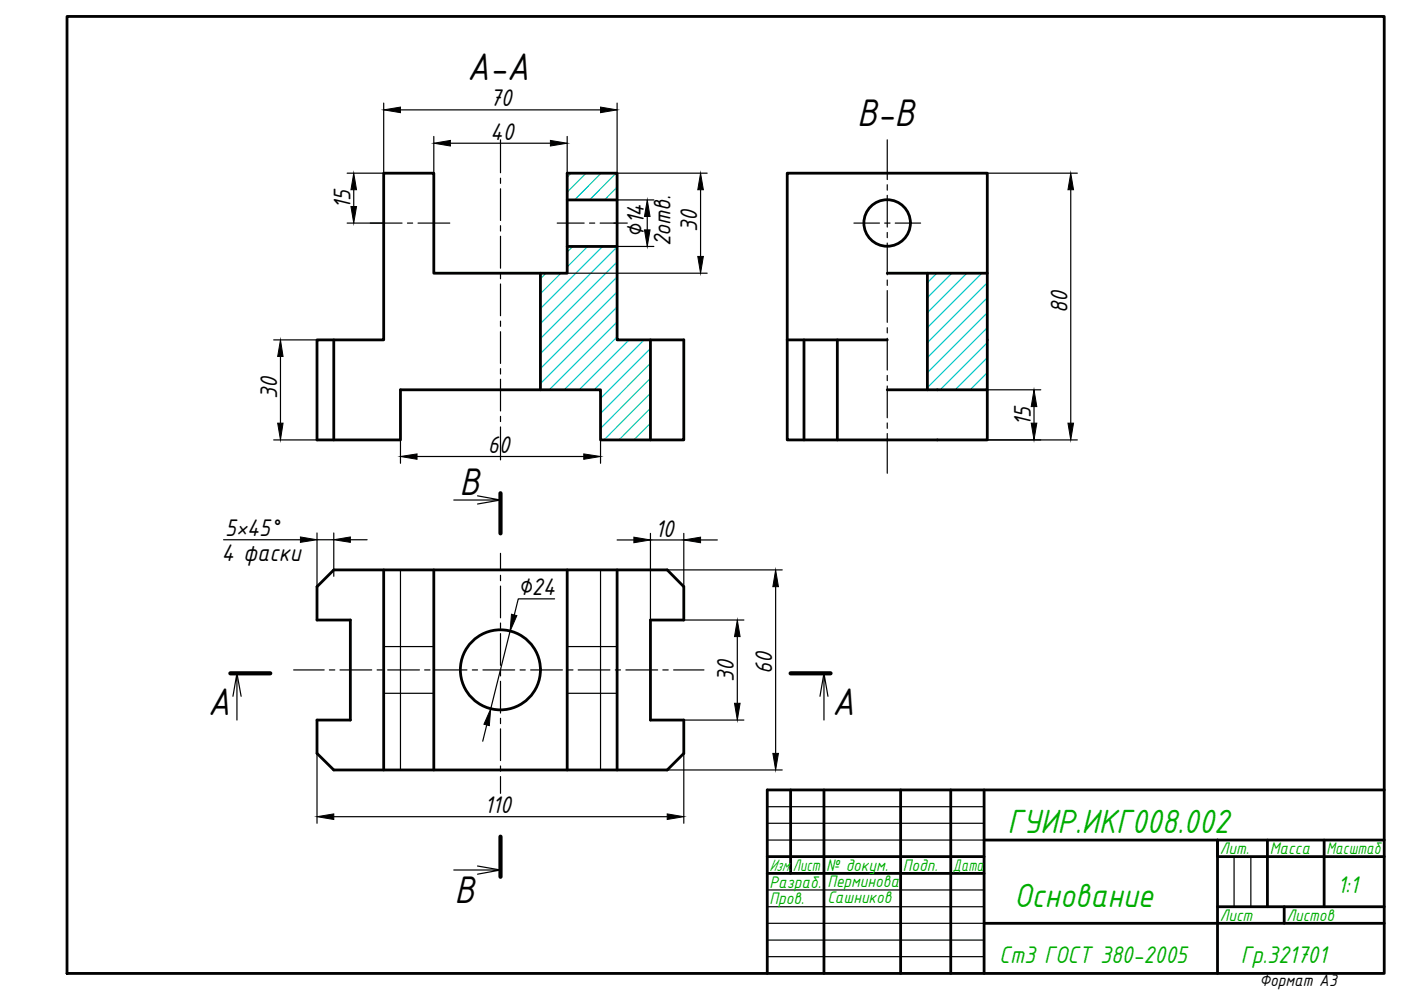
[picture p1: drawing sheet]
<svg xmlns="http://www.w3.org/2000/svg" width="297mm" height="210mm" viewBox="0 0 297 210" stroke-linecap="round" stroke-linejoin="round" font-family="sans-serif">
<!-- layer: 0 -->
<g fill="none" stroke="#000" stroke-width=".59">
<path d="M14.2 3.5h279.3v202.9h-279.3zM81.4 36.7h10.6v21.2h28.3v-21.2h10.5v35.4h14.2v21.2h-17.7v-10.7h-42.4v10.7h-17.7v-21.2h14.2zM166.9 36.7h42.4v56.6h-42.4zM114.6 57.9v24.7M120.3 52.3h10.5M120.3 42.4h10.5M188.1 57.9h21.2M196.6 57.9v24.7M70.8 72.1v21.2M137.9 72.1v21.2M166.9 72.1h21.2M170.5 72.1v21.2"/>
<path d="M177.5 72.1v21.2M188.1 82.6h21.2M67.2 124.4l3.6-3.6h70.7l3.5 3.6v7.1h-7.1v21.2h7.1v7l-3.5 3.6h-70.7l-3.6-3.6v-7h7.1v-21.2h-7.1zM81.4 120.8v42.5M92 120.8v42.5M120.3 120.8v42.5M130.8 120.8v42.5M167.6 167.5v17.7M174.7 167.5v38.9M191 167.5v38.9M201.6 167.5v38.9M208.6 167.5v38.9"/>
<path d="M208.6 178.1h84.9M268.7 178.1v14.1M280.7 178.1v14.1M293.5 167.5h-130.8v38.9M162.7 181.6h45.9M162.7 185.2h45.9M208.6 195.8h84.9M258.1 192.2h35.4M272.3 192.2v3.6M293.5 181.6h-35.4v-3.5v28.3"/>
<circle cx="188.1" cy="47.3" r="4.9"/>
<circle cx="106.1" cy="142" r="8.5"/>
</g>
<g fill="none" stroke="#000" stroke-width=".25">
<path d="M101.2 105.1l4.9 .9h-9.9M106.1 106l-4.9 .9M49.4 147.6l.8-4.8v9.9M50.2 142.8l.9 4.8M174.7 142.8l-.9 4.8M175.5 147.6l-.8-4.8v9.9M162.7 171h45.9M162.7 174.6h45.9M162.7 178.1h45.9M96.2 184.5h9.9l-4.9 .8M101.2 183.6l4.9 .9M162.7 188.7h45.9"/>
<path d="M162.7 192.2h45.9M162.7 199.3h45.9M162.7 195.8h45.9M261.6 181.6v10.6M265.2 181.6v10.6M162.7 202.8h45.9"/>
</g>
<g fill="none" stroke="#00c7c7" stroke-width=".25">
<path d="M121.1 36.7l-.8 .9M124.3 36.7l-4 4M127.5 36.7l-5.7 5.7M130.6 36.7l-5.6 5.7M130.8 39.7l-2.6 2.7M115.8 57.9l-1.2 1.2M118.9 57.9l-4.3 4.4M121.4 52.3l-1.1 1.1M124.6 52.3l-4.3 4.3M127.8 52.3l-13.2 13.2M130.8 52.4l-16.2 16.2M130.8 55.6l-16.2 16.2"/>
<path d="M130.8 58.7l-16.2 16.3M198.7 57.9l-2.1 2.1M201.8 57.9l-5.2 5.2M205 57.9l-8.4 8.4M208.2 57.9l-11.6 11.6M209.3 60l-12.7 12.7M130.8 61.9l-16.2 16.3M130.8 65.1l-16.2 16.2M130.8 68.3l-14.4 14.3M130.8 71.4l-11.2 11.2M133.4 72.1l-10.6 10.5M136.6 72.1l-10.6 10.5"/>
<path d="M137.9 73.9l-10.6 10.6M137.9 77l-10.6 10.6M209.3 63.1l-12.7 12.7M209.3 66.3l-12.7 12.7M209.3 69.5l-12.7 12.7M209.3 72.7l-10 9.9M209.3 75.8l-6.8 6.8M209.3 79l-3.6 3.6M137.9 80.2l-10.6 10.6M137.9 83.4l-9.9 9.9M137.9 86.5l-6.7 6.8M137.9 89.7l-3.5 3.6"/>
<path d="M137.9 92.9l-.3 .4M209.3 82.2l-.4 .4"/>
</g>
<g fill="none" stroke="#000" stroke-width=".25">
<path d="M106.1 29.6v7M106.1 37.8v1.1M166.9 36.7h4.4M172.4 36.7h1.2M174.7 36.7h6.7M182.5 36.7h1.1M184.8 36.7h6.7M188.1 29.6v8.5M188.1 39.2v1.1M192.6 36.7h1.1M194.8 36.7h6.8M202.7 36.7h1.2"/>
<path d="M205 36.7h4.3M78.5 47.3h6.7M86.4 47.3h1.1M88.6 47.3h6.8M106.1 40v6.8M106.1 47.9v1.1M106.1 50.1v6.8M106.1 58v1.1M118.1 47.3h5.8M125 47.3h1.1M127.2 47.3h5.8M181 47.3h5.5"/>
<path d="M187.6 47.3h1.1M188.1 41.4v6.7M188.1 49.3v1.1M188.1 51.5v6.8M188.1 59.4v1.1M189.8 47.3h5.4M81.4 68.5v3.6M106.1 60.2v6.7M106.1 68.1v1.1M106.1 70.3v6.8M106.1 78.2v1.1M188.1 61.6v6.7"/>
<path d="M188.1 69.5v1.1M188.1 71.7v6.8M188.1 79.6v1.1M106.1 80.4v6.7M106.1 88.3v1.1M106.1 90.5v7M188.1 81.8v6.8M188.1 89.7v1.1M188.1 91.9v8.4M106.1 117.3v3.6M81.4 137.1h10.6M84.9 120.8v42.5"/>
<path d="M106.1 122v1.1M106.1 124.3v6.7M106.1 132.1v1.1M106.1 134.3v6.8M120.3 137.1h10.5M127.3 120.8v42.5M62.3 142h6.4M69.8 142h1.2M72.1 142h6.7M80 142h1.1M81.4 147h10.6M82.2 142h6.7"/>
<path d="M90 142h1.2M92.3 142h6.7M100.1 142h1.1M102.4 142h6.7M106.1 142.2v1.1M106.1 144.5v6.7M106.1 152.3v1.1M106.1 154.5v6.8M110.3 142h1.1M112.5 142h6.7M120.3 147h10.5M120.3 142h1.2"/>
<path d="M122.6 142h6.7M130.5 142h1.1M132.7 142h6.7M140.5 142h1.2M142.8 142h6.5M106.1 162.4v1.1M106.1 164.6v3.6"/>
</g>
<g fill="none" stroke="#000" stroke-width=".25">
<path d="M81.4 21.9v14.8h-7.8M84.9 23.3h42.4M92 28.9v7.8M95.5 30.4h21.2M120.3 28.9v7.8M130.8 21.9v14.8h19.1M209.3 36.7h19.1M73.6 47.3h7.8M75 40.2v3.6M120.3 57.9h29.6M130.8 42.4h7.8M130.8 52.3h7.8"/>
<path d="M137.2 45.9v2.8M148.5 40.2v14.2M227 40.2v49.5M58 72.1h9.2M59.5 75.6v14.1M58 93.3h9.2M84.9 93.3v4.9M88.4 96.8h35.4M127.3 93.3v4.9M209.3 93.3h19.1M209.3 82.6h11.4M219.2 86.2v3.5"/>
<path d="M47.4 114.4h16.3M67.2 113v12.7M67.2 114.4h3.6M70.8 113v9.2M74.3 114.4h3.5M130.8 114.5h3.6M137.9 113.1v18.4M137.9 114.5h7.1M145 113.1v18.4h12.7M148.5 114.5h3.6M108.1 133.8l-4.1 16.5M117.6 127h-7.7l-.9 3.4"/>
<path d="M141.5 120.8h24.3M156.3 135v14.1M164.5 124.4v35.3M67.2 159.7v14.9M103.2 153.7l-.9 3.5M145 159.7v14.9M145 152.7h12.7M70.8 173.2h70.7M141.5 163.3h24.3"/>
</g>
<g fill="#000" stroke="#000" stroke-width=".21">
<path d="M81.4 23.3l3.5-.6v1.2zM92 30.4l3.5-.6v1.2zM116.7 29.8l3.6 .6-3.6 .6zM127.3 22.7l3.5 .6-3.5 .6zM75 36.7l.6 3.5h-1.2zM74.4 43.8h1.2l-.6 3.5zM137.2 42.4l.6 3.5h-1.2zM136.6 48.7h1.2l-.6 3.6zM148.5 36.7l.6 3.5h-1.2zM147.9 54.4h1.2l-.6 3.5zM227 36.7l.6 3.5h-1.2zM59.5 72.1l.5 3.5h-1.1z"/>
<path d="M58.9 89.7h1.1l-.5 3.6zM84.9 96.8l3.5-.6v1.2zM123.8 96.2l3.5 .6-3.5 .6zM218.6 89.7h1.2l-.6 3.6zM219.2 82.6l.6 3.6h-1.2zM226.4 89.7h1.2l-.6 3.6zM63.7 113.8l3.5 .6-3.5 .6zM70.8 114.4l3.5-.6v1.2zM134.4 113.9l3.5 .6-3.5 .6zM145 114.5l3.5-.6v1.2zM108.4 130.2l1.2 .3-1.5 3.3zM156.3 131.5l.6 3.5h-1.2z"/>
<path d="M164.5 120.8l.5 3.6h-1.1zM104 150.3l-.3 3.6-1.1-.3zM155.7 149.1h1.2l-.6 3.6zM163.9 159.7h1.1l-.5 3.6zM67.2 173.2l3.6-.6v1.2zM141.5 172.6l3.5 .6-3.5 .6z"/>
</g>
<!-- layer: 0 -->
<path d="M106.1 104.6v8.5M48.8 142.8h8.5M167.6 142.8h8.5M106.1 177.4v8.5" fill="none" stroke="#000" stroke-width=".89"/>
<g font-size="8.8">
<text x="99" y="16.9">А-А</text>
<text x="181.8" y="26.8">В-В</text>
<text x="97.4" y="104.9">В</text>
<text x="44.1" y="151.7">А</text>
<text x="176.4" y="151.5">А</text>
<text x="96.3" y="191.4">В</text>
</g>
<g font-size="7.7" fill="#00ad00">
<text x="213.6" y="176.7">ГУИР.ИКГ008.002</text>
<text x="215" y="192.2">Основание</text>
</g>
<g font-size="5.5">
<text x="103.9" y="22.5">70</text>
<text x="104" y="29.6">40</text>
<text x="74.3" y="44.3" transform="rotate(-90 74.3 44.3)">15</text>
<text x="136.5" y="50.6" transform="rotate(-90 136.5 50.6)">∅14</text>
<text x="142.2" y="52.3" transform="rotate(-90 142.2 52.3)">2отв.</text>
<text x="147.8" y="49.2" transform="rotate(-90 147.8 49.2)">30</text>
<text x="226.3" y="66.3" transform="rotate(-90 226.3 66.3)">80</text>
<text x="58.7" y="84.6" transform="rotate(-90 58.7 84.6)">30</text>
<text x="218.6" y="90.2" transform="rotate(-90 218.6 90.2)">15</text>
<text x="103.4" y="96.1">60</text>
<text x="47.7" y="113.7">5×45°</text>
<text x="138.9" y="113.8">10</text>
<text x="46.9" y="118.8">4 фаски</text>
<text x="109.8" y="126.3">∅24</text>
<text x="163.7" y="143" transform="rotate(-90 163.7 143)">60</text>
<text x="155.6" y="144.7" transform="rotate(-90 155.6 144.7)">30</text>
<text x="102.7" y="172.4">110</text>
</g>
<g font-size="5.5" fill="#00ad00">
<text x="283.6" y="189.4">1:1</text>
<text x="211.9" y="204.3">Ст3 ГОСТ 380-2005</text>
<text x="263.1" y="204.3">Гр.321701</text>
</g>
<g font-size="3.8" fill="#00ad00">
<text x="163.1" y="184.7">Изм.</text>
<text x="168.1" y="184.7">Лист</text>
<text x="175.2" y="184.7">№ докум.</text>
<text x="191.4" y="184.7">Подп.</text>
<text x="202" y="184.7">Дата</text>
<text x="258.6" y="181.2">Лит.</text>
<text x="269.2" y="181.2">Масса</text>
<text x="281.2" y="181.2">Масштаб</text>
<text x="163.1" y="188.2">Разраб.</text>
<text x="163.1" y="191.7">Пров.</text>
<text x="175.4" y="188">Перминова</text>
<text x="175.4" y="191.5">Сашников</text>
<text x="258.6" y="195.3">Лист</text>
<text x="272.7" y="195.3">Листов</text>
</g>
<text font-size="3.8" x="267" y="209.1">Формат А3</text>
</svg>
